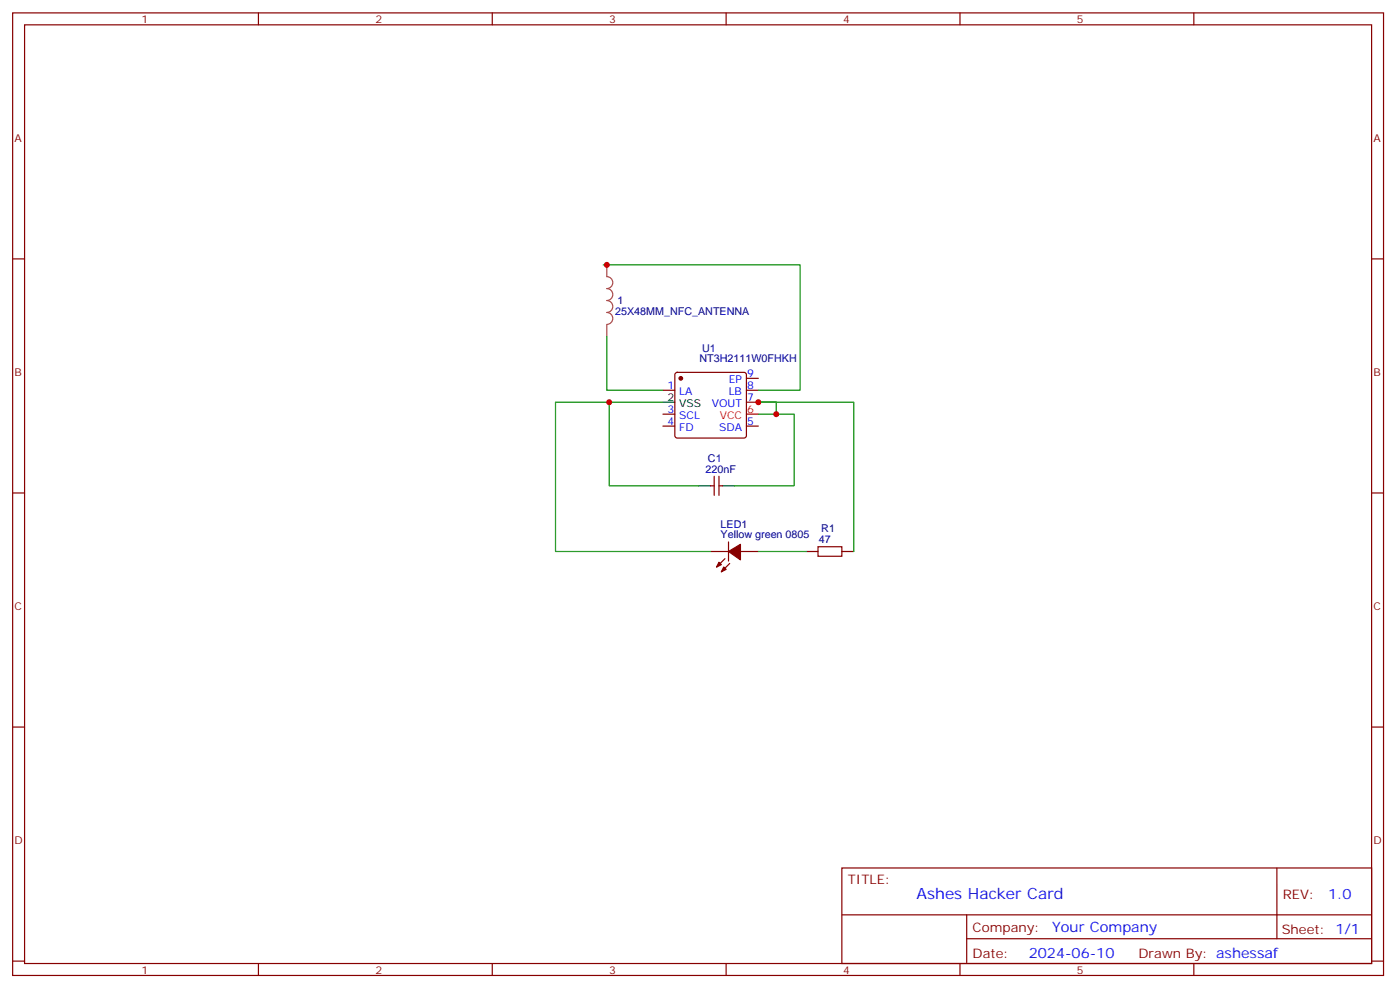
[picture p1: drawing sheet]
<svg xmlns="http://www.w3.org/2000/svg" width="414mm" height="292mm" viewBox="0 0 414 292" stroke-linecap="round" stroke-linejoin="round" font-family="sans-serif">
<g fill="none" stroke="#870000" stroke-width=".35">
<path d="M3.7 3.8h405.4v284.3h-405.4zM7.3 7.3h398.3v277.3h-398.3zM76.4 3.8v3.5M145.6 3.8v3.5M214.7 3.8v3.5M283.8 3.8v3.5M353 3.8v3.5M3.7 76.5h3.6M405.6 76.5h3.5M196 115.3h3.5M199.8 110.2l.4-.2h19.8l.5 .2 .2 .5v18l-.2 .5-.5 .2h-19.8l-.5-.2-.2-.5v-18zM220.7 111.8h3.5"/>
<path d="M220.7 115.3h3.5M220.7 118.8h3.5M196 125.9h3.5M196 122.3h3.5M220.7 125.9h3.5M3.7 145.6h3.6M210.1 143.5h1.1M211.2 140.7v5.6M212.6 140.7v5.6M212.6 143.5h1M405.6 145.6h3.5M210.1 162.9h5.3"/>
<path d="M214.3 165l-2.4 2.5M215.4 160.1v5.6M215.8 166.4l-2.5 2.5M218.9 162.9h5.3M241.9 161.5h7v2.8h-7zM3.7 214.8h3.6M405.6 214.8h3.5M248.9 256.4h156.7v28.2h-156.7zM377.5 256.4l.1 20.9M249 270.2h156.4M285.8 277.3h119.6M285.8 270.2v14.2"/>
<path d="M3.7 283.9h3.6M76.4 284.6v3.5M145.6 284.6v3.5M214.7 284.6v3.5M283.8 284.6v3.5M353 284.6v3.5M405.6 283.9h3.5"/>
</g>
<path d="M220.7 122.3h3.5" fill="none" stroke="#f00" stroke-width=".35"/>
<path d="M196 118.8h3.5M206.6 143.5h3.5M213.6 143.5h3.6M238.3 162.9h3.6M248.9 162.9h3.5" fill="none" stroke="#000" stroke-width=".35"/>
<g fill="#870000" stroke="#870000" stroke-width=".35">
<path d="M212.6 166.1l.7 .7-1.4 .7z"/>
<path d="M214 167.5l.7 .7-1.4 .7z"/>
<path d="M215.4 162.9l3.5-2.1v4.6z"/>
<circle cx="201.3" cy="111.8" r=".53"/>
</g>
<path d="M179.4 78.2v3.5a1.76 1.76 0 0 1 1.8 1.8 1.76 1.76 0 0 1-1.8 1.7 1.76 1.76 0 0 1 1.8 1.8 1.76 1.76 0 0 1-1.8 1.8 1.76 1.76 0 0 1 1.8 1.7 1.76 1.76 0 0 1-1.8 1.8 1.76 1.76 0 0 1 1.8 1.8 1.76 1.76 0 0 1-1.8 1.7M179.4 95.9v3.5" fill="none" stroke="#a64a4a" stroke-width=".35"/>
<path d="M178.4 78.2h58.2v37.1h-12.4M179.4 99.4v15.9h16.6M180.1 118.8h-15.8v44.1h45.8M196 118.8h-15.9v24.7h26.5M224.2 122.3h10.6v21.2h-17.6M229.5 122.3v-3.5h-5.3h28.2v44.1M224.2 162.9h14.1" fill="none" stroke="#008700" stroke-width=".35"/>
<g fill="#c00">
<circle cx="179.4" cy="78.2" r=".88"/>
<circle cx="229.5" cy="122.3" r=".88"/>
<circle cx="224.2" cy="118.8" r=".88"/>
<circle cx="180.1" cy="118.8" r=".88"/>
</g>
<text font-size="4.6" fill="#00f" x="271" y="265.4">Ashes Hacker Card</text>
<g font-size="4.2" fill="#00f">
<text x="392.7" y="265.7">1.0</text>
<text x="311.1" y="275.2">Your Company</text>
<text x="304.2" y="283">2024-06-10</text>
</g>
<g font-size="3.9" fill="#800">
<text x="250.7" y="261">TITLE:</text>
<text x="379.3" y="265.7">REV:</text>
<text x="287.6" y="275.2">Company:</text>
<text x="379" y="275.8">Sheet: 1/1</text>
<text x="287.6" y="282.9">Date:</text>
<text x="336.6" y="282.9">Drawn By: ashessaf</text>
</g>
<g font-size="3.2" fill="#800">
<text x="41.8" y="6.8">1</text>
<text x="111" y="6.8">2</text>
<text x="180.1" y="6.8">3</text>
<text x="249.3" y="6.8">4</text>
<text x="318.4" y="6.8">5</text>
<text x="4.3" y="41.9">A</text>
<text x="406.1" y="41.9">A</text>
<text x="4.3" y="111.1">B</text>
<text x="406.1" y="111.1">B</text>
<text x="4.3" y="180.2">C</text>
<text x="406.1" y="180.2">C</text>
<text x="4.3" y="249.3">D</text>
<text x="406.1" y="249.3">D</text>
<text x="41.8" y="287.6">1</text>
<text x="111" y="287.6">2</text>
<text x="180.1" y="287.6">3</text>
<text x="249.3" y="287.6">4</text>
<text x="318.4" y="287.6">5</text>
</g>
<g font-size="3.2" fill="#000080">
<text x="182.6" y="89.9">1</text>
<text x="181.9" y="93.1">25X48MM_NFC_ANTENNA</text>
<text x="206.8" y="107.1">NT3H2111W0FHKH</text>
<text x="207.6" y="103.9">U1</text>
<text x="209.3" y="136.4">C1</text>
<text x="208.6" y="139.6">220nF</text>
<text x="213" y="155.9">LED1</text>
<text x="213.1" y="159">Yellow green 0805</text>
<text x="242.1" y="160.4">47</text>
<text x="242.8" y="157.2">R1</text>
</g>
<g font-size="3.2" fill="#00f">
<text x="215.5" y="113.2">EP</text>
<text x="220.9" y="111.4">9</text>
<text x="197.3" y="114.9">1</text>
<text x="200.8" y="116.7">LA</text>
<text x="215.5" y="116.7">LB</text>
<text x="220.9" y="114.9">8</text>
<text x="220.9" y="118.5">7</text>
<text x="197.3" y="125.5">4</text>
<text x="197.3" y="122">3</text>
<text x="200.8" y="123.8">SCL</text>
<text x="210.4" y="120.2">VOUT</text>
<text x="220.9" y="125.5">5</text>
<text x="200.8" y="127.3">FD</text>
<text x="212.6" y="127.3">SDA</text>
</g>
<g font-size="3.2">
<text x="197.3" y="118.5">2</text>
<text x="200.8" y="120.2">VSS</text>
</g>
<g font-size="3.2" fill="#f00">
<text x="212.8" y="123.8">VCC</text>
<text x="220.9" y="122">6</text>
</g>
</svg>
